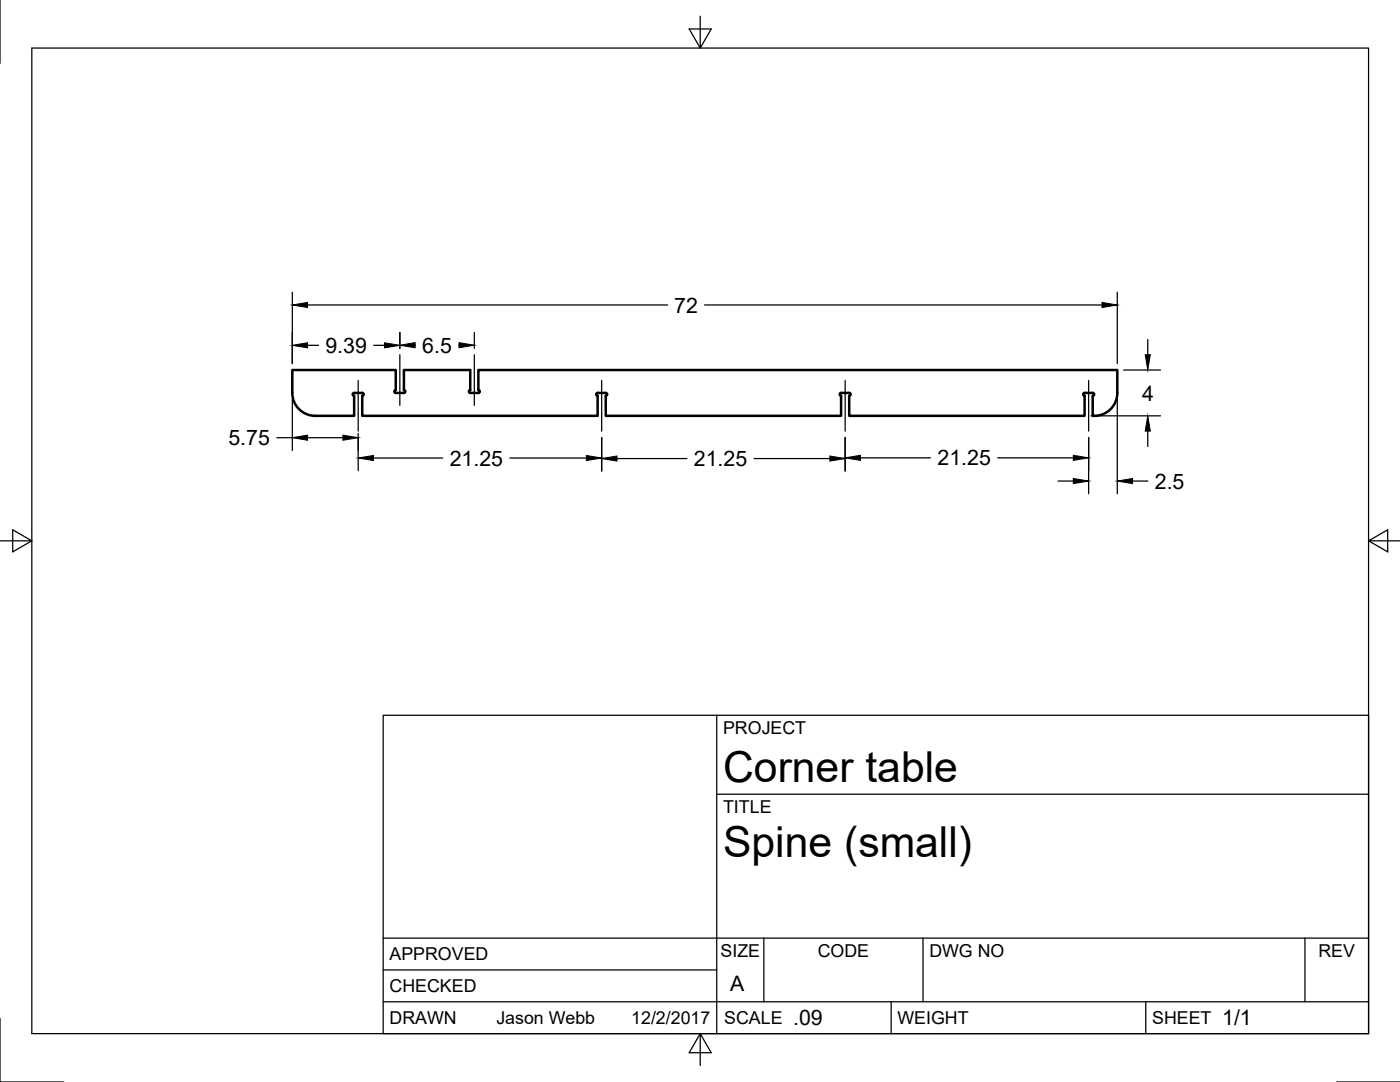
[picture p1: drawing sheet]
<svg xmlns="http://www.w3.org/2000/svg" width="279mm" height="216mm" viewBox="0 0 279 216" stroke-linecap="round" stroke-linejoin="round" font-family="sans-serif">
<!-- layer: Visible -->
<path d="M70.7 78.4l-.3 .3 .3 .3M95.5 78.4h-1.6l-.3-.1v-.3l.3-.2v-4h-13.3v4l.3 .2v.3l-.3 .1h-1.6l-.3-.3 .3-.3v-4h-20.7v4.6a4.6 4.6 0 0 0 4.6 4.6h7.8v-4M95.5 77.8v-4h127.5v4.6a4.6 4.6 0 0 1-4.9 4.6v-4l.3-.3-.3-.3h-1.6l-.3 .1v.3l.3 .2v4h-47v-4l.3-.3-.3-.3h-1.6l-.3 .1v.3l.3 .2v4h-47v-4l.3-.3-.3-.3h-1.6l-.3 .1v.3l.3 .2v4h-47v-4l.2-.2v-.3l-.2-.1h-1.6M95.5 77.8l.3 .3-.3 .3" fill="none" stroke="#000" stroke-width=".5"/>
<!-- layer: Border -->
<path d="M0 -.1v12.7M6.4 9.6h266.7v196.6h-266.7zM139.7 3.2v6.4l2.2-3.8h-4.4l2.2 3.8M0 107.9h6.4l-3.9-2.2v4.4l3.9-2.2M273.1 107.9l3.8 2.2v-4.4l-3.8 2.2h6.3M0 203.2v12.7h12.7M139.7 206.2l-2.2 3.9h4.4l-2.2-3.9v6.4M266.8 215.9h12.6" fill="none" stroke="#000" stroke-width=".25"/>
<!-- layer: Titleblock -->
<path d="M76.5 142.7h196.6v63.5h-196.6zM143 158.5h130.1M143 142.7v63.5M76.5 199.9h196.6M76.5 193.5h66.5M76.5 187.2h196.6M152.4 187.2v12.7M177.9 199.9v6.3M184.2 187.2v12.7M228.7 199.9v6.3M260.4 187.2v12.7" fill="none" stroke="#000" stroke-width=".25"/>
<!-- layer: Dimensions -->
<g fill="none" stroke="#000" stroke-width=".25">
<path d="M58.3 58.3v14.3M223 58.3v14.3M58.3 79.7v10.2M61.4 60.9h71.8M61.4 68.9h2.2M74.6 68.9h2.1M79.8 66.3v3.2M82.8 68.9h.1M91.6 68.9h.1M94.7 66.3v3.2M140.6 60.9h79.3M223 79.7v18.8"/>
<path d="M224.2 73.8h7.4M229.1 67.7v3.1M55.2 87.3h3.1M61.4 87.3h7M71.5 86.5v7.4M74.5 91.4h13.8M101.8 91.4h15.2M120.1 87.3v6.7M123.1 91.5h14M150.5 91.5h15.1M168.7 87.3v6.7M171.7 91.4h14"/>
<path d="M199.1 91.4h15.1M211.2 96h3M217.3 87.3v11.2M217.7 83h13.9M226 96h3.1M229.1 86v3.1"/>
</g>
<g fill="#000" stroke="#000" stroke-width=".2">
<path d="M58.3 60.9l3.1-.6v1.1zM58.3 68.9l3.1-.5v1zM76.7 68.4l3.1 .5-3.1 .5zM79.8 68.9l3-.5v1zM91.6 68.4l3.1 .5-3.1 .5zM219.9 60.3l3.1 .6-3.1 .5zM228.6 70.8h1l-.5 3zM58.3 87.3l3.1-.5v1zM68.4 86.8l3.1 .5-3.1 .5zM71.5 91.4l3-.5v1zM117 90.9l3.1 .5-3.1 .5zM120.1 91.5l3-.5v1z"/>
<path d="M165.6 91l3.1 .5-3.1 .5zM168.7 91.4l3-.5v1zM214.2 90.9l3.1 .5-3.1 .5zM214.2 95.5l3.1 .5-3.1 .5zM223 96l3-.5v1zM229.1 83l.5 3h-1z"/>
</g>
<!-- layer: Center Lines -->
<path d="M71.5 75.9v10.1M79.8 70.8v10.1M94.7 70.8v10.1M120.1 75.9v10.1M168.7 75.9v10.1M217.3 75.9v10.1" fill="none" stroke="#000" stroke-width=".25"/>
<g font-size="8.5">
<text x="144.3" y="155.9">Corner table</text>
<text x="144.3" y="170.9">Spine (small)</text>
</g>
<g font-size="4.3">
<text x="134.6" y="62.4">72</text>
<text x="64.9" y="70.4">9.39</text>
<text x="84.3" y="70.4">6.5</text>
<text x="228" y="79.9">4</text>
<text x="45.6" y="88.8">5.75</text>
<text x="89.7" y="92.9">21.25</text>
<text x="138.5" y="93">21.25</text>
<text x="187.1" y="92.9">21.25</text>
<text x="230.5" y="97.5">2.5</text>
<text x="145.7" y="197.7">A</text>
<text x="158.3" y="204.6">.09</text>
<text x="243.9" y="204.6">1/1</text>
</g>
<g font-size="3.5">
<text x="144.3" y="146.5">PROJECT</text>
<text x="144.3" y="162.3">TITLE</text>
<text x="77.7" y="191.6">APPROVED</text>
<text x="143.8" y="191">SIZE</text>
<text x="163.2" y="191">CODE</text>
<text x="185.5" y="191">DWG NO</text>
<text x="263.1" y="191">REV</text>
<text x="77.7" y="198">CHECKED</text>
<text x="77.7" y="204.3">DRAWN</text>
<text x="99.1" y="204.3">Jason Webb</text>
<text x="126" y="204.3">12/2/2017</text>
<text x="144.5" y="204.3">SCALE</text>
<text x="179.1" y="204.3">WEIGHT</text>
<text x="229.9" y="204.3">SHEET</text>
</g>
</svg>
